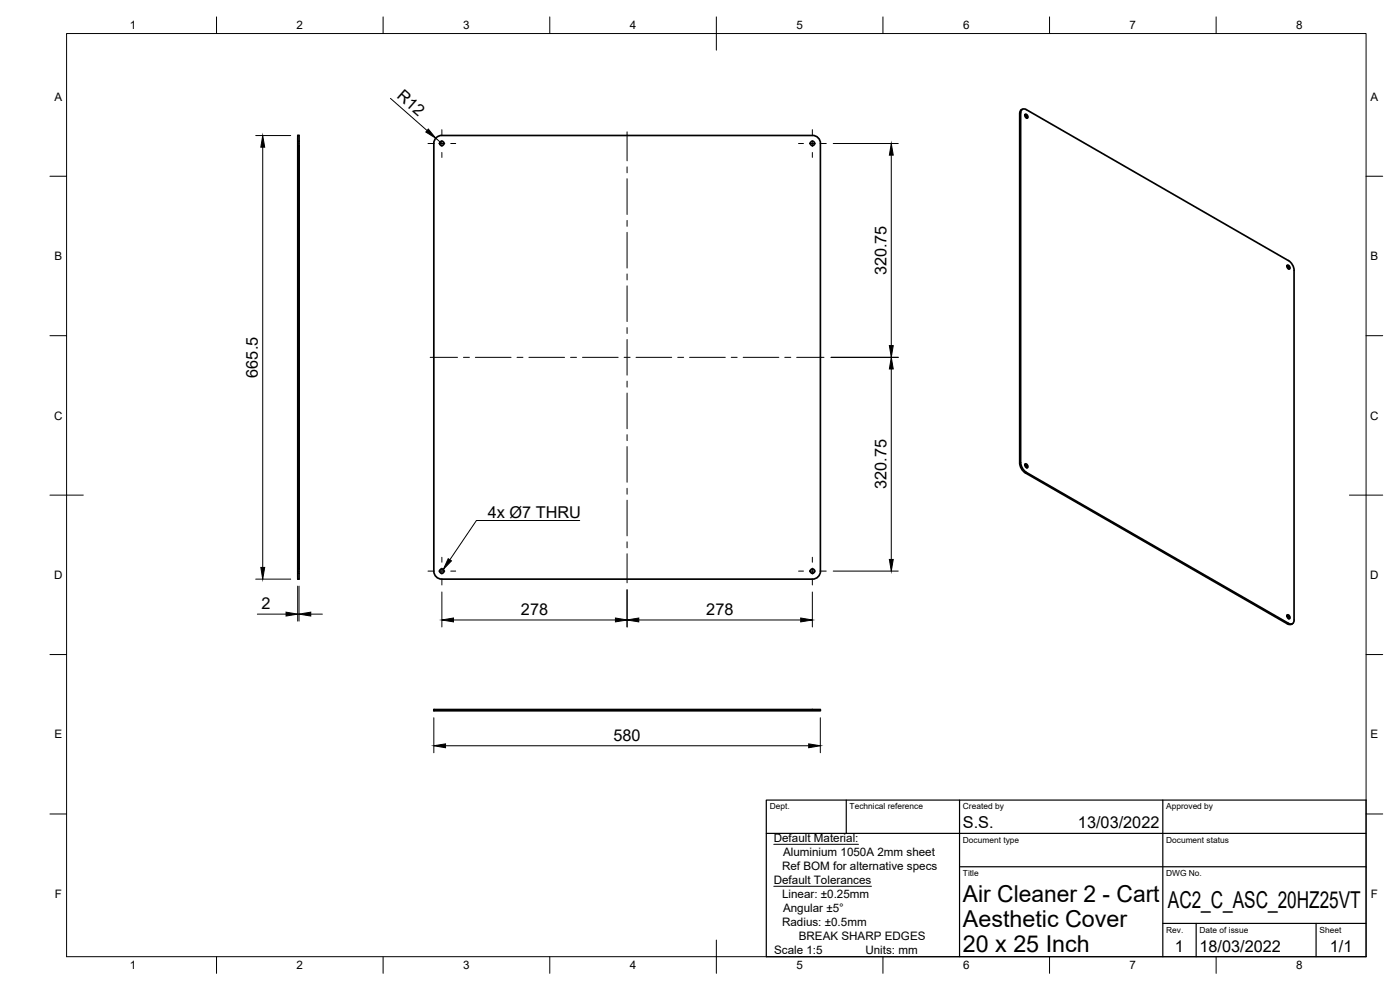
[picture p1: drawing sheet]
<svg xmlns="http://www.w3.org/2000/svg" width="420mm" height="297mm" viewBox="0 0 420 297" stroke-linecap="round" stroke-linejoin="round" font-family="sans-serif">
<!-- layer: Hidden -->
<g fill="none" stroke="#000" stroke-width=".3">
<path d="M89.4 47.1v2.4M89.4 50.6v2.4M89.4 54.2v2.4M89.4 57.8v2.4M89.4 42.4h.3M89.7 43.7h-.3v2.2M89.4 61.4v2.3M89.4 64.9v2.4M89.4 68.5v2.4M89.4 72.1v2.4M89.4 75.7v2.3M89.4 79.2v2.4"/>
<path d="M89.4 82.8v2.4M89.4 86.4v2.4M89.4 89.9v2.4M89.4 93.5v2.4M89.4 97.1v2.4M89.4 100.7v2.3M89.4 104.2v2.4M89.4 107.8v2.4M89.4 111.4v2.4M89.4 114.9v2.4M89.4 118.5v2.4M89.4 122.1v2.4"/>
<path d="M89.4 125.7v2.3M89.4 129.2v2.4M89.4 132.8v2.4M89.4 136.4v2.4M89.4 140v2.3M89.4 143.5v2.4M89.4 147.1v2.4M89.4 150.7v2.3M89.4 154.2v2.4M89.4 157.8v2.4M89.4 161.4v2.4M89.4 165v2.3"/>
<path d="M89.4 168.5v2.2h.3M89.4 172h.3"/>
</g>
<!-- layer: Visible -->
<g fill="none" stroke="#000" stroke-width=".51">
<path d="M306.3 33.9v104.9M306.8 32.8l-.6 .5-.2 .7v105l.5 1.6 1.2 1.3M307.6 34.4l.5 .4 .1 .6M307.6 34.3a.67 .67 0 0 1 .8 .4 .67 .67 0 0 1-.1 .8l-.6-.4zM308 32.9l78.7 45.3 1.2 1.2 .5 1.7v104.9a1.03 1.03 0 0 1-.5 1.1 1.03 1.03 0 0 1-1.2-.1l-78.7-45.3M308 32.9a1.03 1.03 0 0 0-1.2-.1 1.03 1.03 0 0 0-.5 1.1M89.4 43v129.8v1h.3v-130.8M89.4 40.6h.3M89.4 40.6v2.4M89.8 40.6l-.1 2.4M130.2 43v128.4a2.4 2.4 0 0 0 2.4 2.4h111.2a2.4 2.4 0 0 0 2.4-2.4v-128.4M132.6 40.6h111.2"/>
<path d="M132.6 40.6a2.4 2.4 0 0 0-2.4 2.4M243.8 40.6a2.4 2.4 0 0 1 2.4 2.4M386.2 79.7l.5 .4 .1 .6M386.3 79.6a.67 .67 0 0 1 .7 .3 .67 .67 0 0 1-.1 .8l-.6-.4zM306.3 138.8l.5 1.7 1.2 1.2M307.6 139.3l.5 .4 .1 .7M307.6 139.3a.67 .67 0 0 1 .8 .3 .67 .67 0 0 1-.1 .8l-.6-.4zM307.7 141.9l78.7 45.3 .6 .2 .6-.1M386.2 184.6l.5 .4 .1 .6M386.3 184.5a.67 .67 0 0 1 .7 .4 .67 .67 0 0 1-.1 .8l-.6-.4zM387.9 187.1l-.3 .2M130.2 212.9h116v.4h-116z"/>
<circle cx="132.6" cy="43" r=".67"/>
<circle cx="243.8" cy="43" r=".67"/>
<circle cx="132.6" cy="171.4" r=".67"/>
<circle cx="243.8" cy="171.4" r=".67"/>
</g>
<!-- layer: Hidden -->
<g fill="#000" stroke="#000" stroke-width=".3">
<circle cx="89.7" cy="43.7" r=".11"/>
<circle cx="89.7" cy="42.4" r=".11"/>
<circle cx="89.7" cy="170.7" r=".11"/>
<circle cx="89.7" cy="172" r=".11"/>
</g>
<!-- layer: Visible Narrow -->
<path d="M306.3 33.9l-.3 .1M306.3 138.8l-.3 .2M308 141.7l-.3 .2M386.7 187l-.3 .2" fill="none" stroke="#000" stroke-width=".3"/>
<!-- layer: Border -->
<g fill="none" stroke="#000" stroke-width=".3">
<path d="M20 10.1h390v276.9h-390zM65 5.1v5M115 5.1v5M165 5.1v5M215 5.1v10M265 5.1v5M315 5.1v5M365 5.1v5M15 52.9h5M410 52.9h5M15 100.7h5M410 100.7h5"/>
<path d="M15 148.6h10M405 148.6h10M15 196.4h5M410 196.4h5M15 244.2h5M410 244.2h5M65 287v5M115 287v5M165 287v5M215 282.1v9.9M265 287v5M315 287v5"/>
<path d="M365 287v5"/>
</g>
<!-- layer: TitleBlock -->
<path d="M230 240.1h180v46.9h-180zM230 250h180M254 240.1v9.9M288 240.1v46.9M349 240.1v46.9M288 260.1h122M349 277.1h61M359 277.1v9.9M395 277.1v9.9" fill="none" stroke="#000" stroke-width=".36"/>
<!-- layer: Dimensions -->
<g fill="none" stroke="#000" stroke-width=".3">
<path d="M117.2 29.5l11 9.7M76.8 40.7h10.4M78.8 44.2v126.1M130.8 41.5l1.8 1.6M250.1 43.1h19.5M267.5 46.6v57.1M249.4 107.2h20.2M267.5 110.7v57.2M76.8 173.8h10.4M89.3 175.9v10.5M89.7 175.9v10.5M132.6 177.6v10.5"/>
<path d="M188.2 177v11.1M243.8 177.6v10.5M250.1 171.4h19.5M77.2 184.3h8.7M89.3 184.3h.4M93.3 184.3h3.5M136.1 186h48.6M191.7 186h48.6M130.2 215.4v10.5M246.2 215.4v10.5M133.7 223.8h109"/>
</g>
<g fill="#000" stroke="#000" stroke-width=".3">
<path d="M128.5 38.7l2.3 2.8-3-1.9zM78.8 40.7l.6 3.5h-1.1zM267.5 43.1l.6 3.5h-1.2zM266.9 103.7h1.2l-.6 3.5zM267.5 107.2l.6 3.5h-1.2zM78.3 170.3h1.1l-.6 3.5zM266.9 167.9h1.2l-.6 3.5zM85.9 183.7l3.4 .6-3.4 .5zM89.7 184.3l3.6-.6v1.1zM132.6 186l3.5-.6v1.2zM184.7 185.4l3.5 .6-3.5 .6zM188.2 186l3.5-.6v1.2z"/>
<path d="M240.3 185.4l3.5 .6-3.5 .6zM130.2 223.8l3.5-.6v1.2zM242.7 223.2l3.5 .6-3.5 .6z"/>
</g>
<!-- layer: Annotations -->
<path d="M134.5 167.6l1 .7-2.5 2.6z" fill="#000" stroke="#000" stroke-width=".3"/>
<path d="M174 156.2h-31l-8 11.8M232.2 253.3h25.4M232.2 265.9h29.3" fill="none" stroke="#000" stroke-width=".3"/>
<!-- layer: Center Lines -->
<g fill="none" stroke="#000" stroke-width=".3">
<path d="M132.6 38.9v1.5M188.2 39.6v8.7M243.8 38.9v1.5M128.4 43.1h1.5M131.7 43.1h1.8M132.6 42.2v1.7M132.6 45.7v1.5M135.3 43.1h1.5M188.2 50.1v1.7M188.2 53.6v10.8M239.6 43.1h1.5M242.9 43.1h1.8"/>
<path d="M243.8 42.2v1.7M243.8 45.7v1.5M246.5 43.1h1.5M188.2 66.1v1.8M188.2 69.7v10.7M188.2 82.2v1.8M188.2 85.8v10.7M188.2 98.3v1.8M129.1 107.2h8.2M139.1 107.2h1.8M142.7 107.2h10.7M155.2 107.2h1.8"/>
<path d="M158.7 107.2h10.7M171.2 107.2h1.8M174.8 107.2h10.7M187.3 107.2h1.8M188.2 101.9v10.7M188.2 114.3v1.8M188.2 117.9v10.7M190.9 107.2h10.7M203.4 107.2h1.8M206.9 107.2h10.8M219.5 107.2h1.7M223 107.2h10.7"/>
<path d="M235.5 107.2h1.8M239.1 107.2h8.2M188.2 130.4v1.8M188.2 134v10.7M188.2 146.5v1.8M188.2 150.1v10.7M128.4 171.4h1.5M131.7 171.4h1.8M132.6 167.2v1.5M132.6 170.5v1.7M132.6 174v1.5M135.3 171.4h1.5"/>
<path d="M188.2 162.6v1.8M188.2 166.1v8.8M239.6 171.4h1.5M242.9 171.4h1.8M243.8 167.2v1.5M243.8 170.5v1.7M243.8 174v1.5M246.5 171.4h1.5"/>
</g>
<g font-size="7">
<text x="289" y="270.6">Air Cleaner 2 - Cart</text>
<text x="350.5" y="272.3">AC2_C_ASC_20HZ25VT</text>
<text x="289" y="278.1">Aesthetic Cover</text>
<text x="289" y="285.5">20 x 25 Inch</text>
</g>
<g font-size="4.9">
<text x="118.9" y="29.1" transform="rotate(41 118.9 29.1)">R12</text>
<text x="266" y="82.6" transform="rotate(-90 266 82.6)">320.75</text>
<text x="77.4" y="113.3" transform="rotate(-90 77.4 113.3)">665.5</text>
<text x="266" y="146.8" transform="rotate(-90 266 146.8)">320.75</text>
<text x="146.4" y="155.5">4x Ø7 THRU</text>
<text x="78.5" y="182.9">2</text>
<text x="156.4" y="184.6">278</text>
<text x="212" y="184.6">278</text>
<text x="184.1" y="222.3">580</text>
<text x="289" y="248.5">S.S.</text>
<text x="323.5" y="248.5">13/03/2022</text>
<text x="352.6" y="285.7">1</text>
<text x="360" y="285.5">18/03/2022</text>
<text x="399.1" y="285.7">1/1</text>
</g>
<g font-size="3.5">
<text x="39" y="8.8">1</text>
<text x="89" y="8.8">2</text>
<text x="139" y="8.8">3</text>
<text x="189" y="8.8">4</text>
<text x="239" y="8.8">5</text>
<text x="289" y="8.8">6</text>
<text x="339" y="8.8">7</text>
<text x="389" y="8.8">8</text>
<text x="16.3" y="30.2">A</text>
<text x="411.3" y="30.2">A</text>
<text x="16.3" y="78">B</text>
<text x="411.3" y="78">B</text>
<text x="16.2" y="125.9">C</text>
<text x="411.2" y="125.9">C</text>
<text x="16.2" y="173.7">D</text>
<text x="411.2" y="173.7">D</text>
<text x="16.3" y="221.6">E</text>
<text x="411.3" y="221.6">E</text>
<text x="232.2" y="252.6">Default Material:</text>
<text x="235" y="256.8">Aluminium 1050A 2mm sheet</text>
<text x="234.7" y="261">Ref BOM for alternative specs</text>
<text x="16.4" y="269.4">F</text>
<text x="232.2" y="265.2">Default Tolerances</text>
<text x="234.7" y="269.4">Linear: ±0.25mm</text>
<text x="411.4" y="269.4">F</text>
<text x="235" y="273.5">Angular ±5°</text>
<text x="234.7" y="277.7">Radius: ±0.5mm</text>
<text x="239.7" y="281.9">BREAK SHARP EDGES</text>
<text x="232.3" y="286.1">Scale 1:5</text>
<text x="259.7" y="286.1">Units: mm</text>
<text x="39" y="290.8">1</text>
<text x="89" y="290.8">2</text>
<text x="139" y="290.8">3</text>
<text x="189" y="290.8">4</text>
<text x="239" y="290.8">5</text>
<text x="289" y="290.8">6</text>
<text x="339" y="290.8">7</text>
<text x="389" y="290.8">8</text>
</g>
<g font-size="2.5">
<text x="231" y="242.9">Dept.</text>
<text x="255" y="242.9">Technical reference</text>
<text x="289" y="242.9">Created by</text>
<text x="350" y="242.9">Approved by</text>
<text x="289" y="252.8">Document type</text>
<text x="350" y="252.8">Document status</text>
<text x="289" y="262.9">Title</text>
<text x="350" y="262.9">DWG No.</text>
<text x="350" y="279.9">Rev.</text>
<text x="360" y="279.9">Date of issue</text>
<text x="396" y="279.9">Sheet</text>
</g>
</svg>
